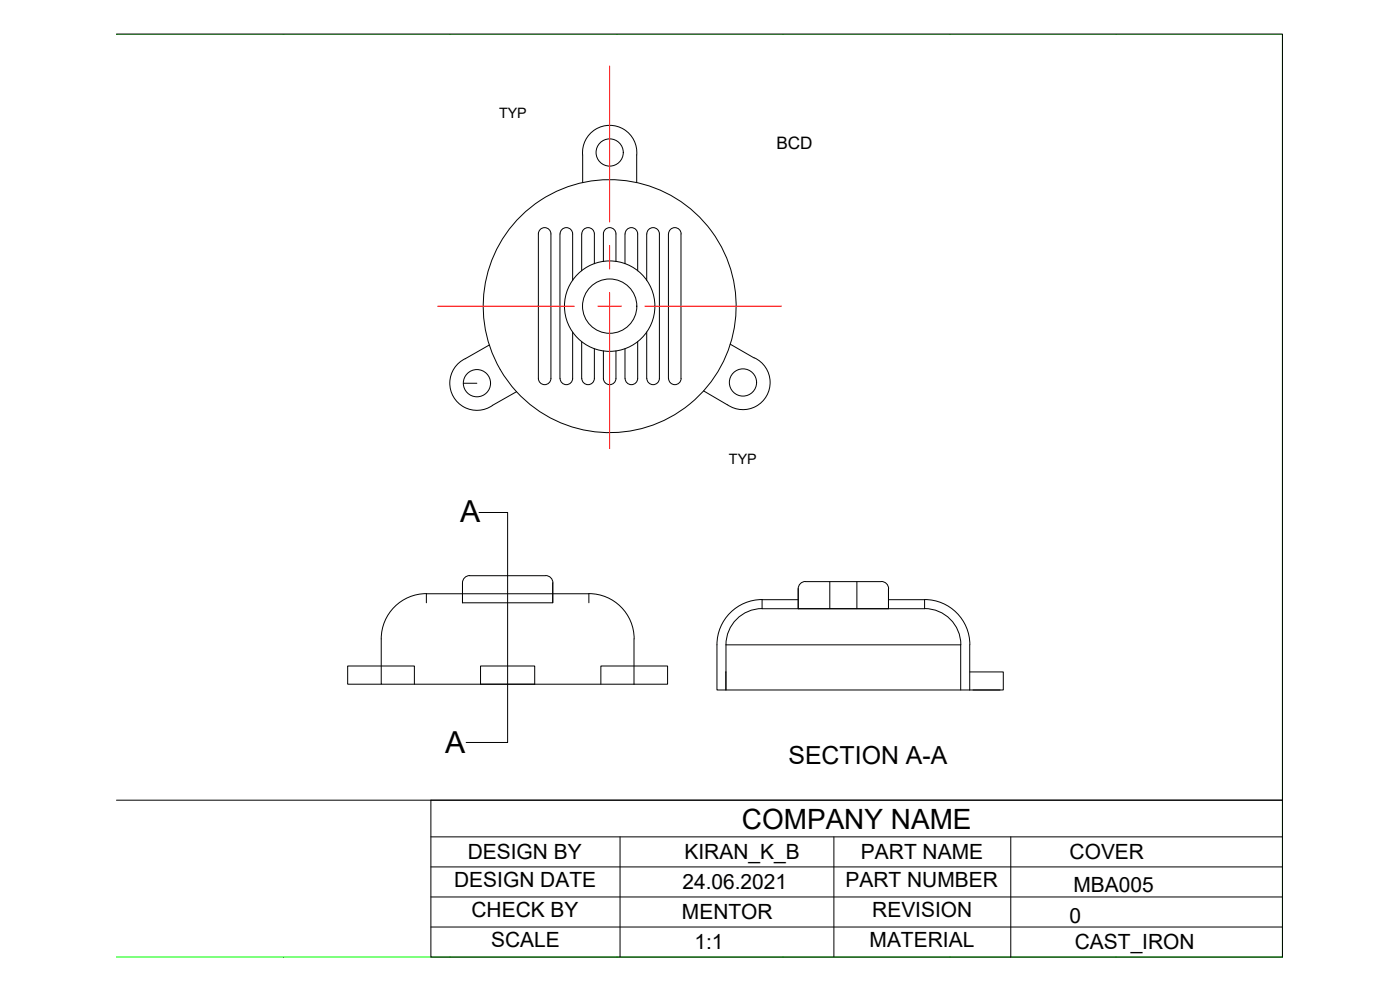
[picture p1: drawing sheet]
<svg xmlns="http://www.w3.org/2000/svg" width="420mm" height="297mm" viewBox="0 0 420 297" stroke-linecap="round" stroke-linejoin="round" font-family="sans-serif">
<!-- layer: template -->
<g fill="none" stroke="#0f0" stroke-width=".3">
<path d="M35 10.2h349.9v277h-349.9M35 10.2h.1M84.9 10.2h.1M134.9 10.2h.1M184.9 10.2h.1M234.9 10.2h.1M284.9 10.2h.1M334.9 10.2h.1M384.9 10.2h.1M384.9 48.7h.1M384.9 98.7h.1M384.9 148.7h.1"/>
<path d="M384.9 198.7h.1M384.9 248.7h.1M35 287.2h.1M84.9 287.2h.1M134.9 287.2h.1M184.9 287.2h.1M234.9 287.2h.1M284.9 287.2h.1M334.9 287.2h.1M384.9 287.2h.1"/>
</g>
<!-- layer: 0 -->
<g fill="none" stroke="#000" stroke-width=".3">
<path d="M35 10.2h349.9v229.9h-349.9M174.9 46.5a8.1 8.1 0 0 1 8.1-8.9 8.1 8.1 0 0 1 8.1 8.9M174.9 46.5v8.3M191.1 46.5v8.3M161.6 70.2a1.88 1.88 0 0 1 1.9-1.9 1.88 1.88 0 0 1 1.8 1.9M161.6 70.2v43.3a1.88 1.88 0 0 0 1.9 1.9 1.88 1.88 0 0 0 1.8-1.9v-43.3M168 70.2l.1 43.3a1.88 1.88 0 0 0 1.9 1.9 1.88 1.88 0 0 0 1.9-1.9v-13.9M168.1 70.2a1.88 1.88 0 0 1 1.9-1.9 1.88 1.88 0 0 1 1.9 1.9M171.9 70.2v13.9M174.6 70.2v11.1M174.6 70.2a1.88 1.88 0 0 1 1.9-1.9 1.88 1.88 0 0 1 1.9 1.9M178.4 70.2v8.9"/>
<path d="M181.1 70.2a1.88 1.88 0 0 1 1.9-1.9 1.88 1.88 0 0 1 1.9 1.9M181.1 70.2v8.3M184.9 70.2v8.3M187.6 70.2v8.9M187.6 70.2a1.88 1.88 0 0 1 1.9-1.9 1.88 1.88 0 0 1 1.9 1.9M191.4 70.2v11.1M194.1 70.2v13.9M194.1 70.2a1.88 1.88 0 0 1 1.9-1.9 1.88 1.88 0 0 1 1.9 1.9M197.9 70.2v43.3a1.88 1.88 0 0 1-1.9 1.9 1.88 1.88 0 0 1-1.9-1.9v-13.9M200.6 70.2v43.3a1.88 1.88 0 0 0 1.9 1.9 1.88 1.88 0 0 0 1.9-1.9v-43.3M200.6 70.2a1.88 1.88 0 0 1 1.9-1.9 1.88 1.88 0 0 1 1.9 1.9M139.1 115h4"/>
<path d="M139.7 107.6a8.1 8.1 0 0 0-3.6 11.5 8.1 8.1 0 0 0 11.7 2.5l7.2-4.1M146.8 103.5l-7.2 4.1M174.6 102.5v11a1.88 1.88 0 0 0 1.9 1.9 1.88 1.88 0 0 0 1.9-1.9v-8.9M181.1 105.3v8.2a1.88 1.88 0 0 0 1.9 1.9 1.88 1.88 0 0 0 1.9-1.9v-8.2M191.4 102.5v11a1.88 1.88 0 0 1-1.9 1.9 1.88 1.88 0 0 1-1.9-1.9v-8.9M219.1 103.3l7.2 4.1M226.4 107.4a8.1 8.1 0 0 1 3.6 11.4 8.1 8.1 0 0 1-11.7 2.6l-7.2-4.1M143.7 153.8h8.6v69h-12.4M128 178.1a13.6 13.6 0 0 0-13.6 13.6v13.6h75.9M163.7 172.7h-22.7a2.18 2.18 0 0 0-2.2 2.2v6h27.1v-6v6M163.8 172.7a2.18 2.18 0 0 1 2.1 2.2M176.7 178.1a13.6 13.6 0 0 1 13.6 13.6"/>
<path d="M228.7 179.9a13.6 13.6 0 0 0-13.5 13.6M239.6 176.7v5.9h27v-5.9v5.9M239.6 179.9h-10.9v2.7h48.8v-2.7h-10.9M241.7 174.5h22.8M241.7 174.5a2.18 2.18 0 0 0-2.1 2.1M249 174.5v8.1M257.2 174.5v8.1M264.5 174.5a2.18 2.18 0 0 1 2.2 2.1M277.5 179.9a13.6 13.6 0 0 1 13.6 13.6M128 180.9v-2.7h48.7v2.7M144.2 199.8h16.3v5.5h-16.3zM190.3 191.7v13.6"/>
<path d="M215.2 193.5v13.5h75.8M228.7 182.6a10.9 10.9 0 0 0-10.8 10.9M277.5 182.6a10.9 10.9 0 0 1 10.9 10.9M291 193.5v13.5M114.4 205.3h-10.1v-5.5h20.1v5.5M180.3 205.3v-5.5h20v5.5h-10M217.9 207v-13.5h70.4v13.5M217.9 201.6l-.1 5.4M291 201.6h10.1v5.4h-10.1M292 207h8.1M129.3 240.1h255.6v47.1h-255.6zM129.3 251.1h255.6"/>
<path d="M186.1 251.1v36.1M250.3 251.1v36.1M303.3 251.1v36.1M129.3 260.1h255.6M129.3 269.1h255.6M129.3 278.1h255.6"/>
<circle cx="183" cy="45.8" r="4.1"/>
<circle cx="183" cy="91.9" r="13.6"/>
<circle cx="183" cy="91.9" r="8.2"/>
<circle cx="183" cy="91.9" r="38"/>
<circle cx="143.1" cy="115" r="4.1"/>
<circle cx="223" cy="114.8" r="4.1"/>
</g>
<!-- layer: line -->
<path d="M183 19.8v46.8M183 73.6v7.1M131.3 91.9h41.1M179.4 91.9h7.1M183 87.8v46.8M193.5 91.9h41.1" fill="none" stroke="#f00" stroke-width=".3"/>
<g font-size="9.1">
<text x="138.1" y="156.7">A</text>
<text x="133.6" y="226.1">A</text>
</g>
<text font-size="8.4" x="222.7" y="248.6">COMPANY NAME</text>
<text font-size="7.5" x="236.6" y="229.2">SECTION A-A</text>
<g font-size="6.3">
<text x="140.4" y="257.9">DESIGN BY</text>
<text x="205.4" y="257.7">KIRAN_K_B</text>
<text x="258.4" y="257.9">PART NAME</text>
<text x="321" y="257.9">COVER</text>
<text x="136.3" y="266.2">DESIGN DATE</text>
<text x="204.8" y="266.6">24.06.2021</text>
<text x="253.7" y="266.1">PART NUMBER</text>
<text x="322.2" y="267.7">MBA005</text>
<text x="141.5" y="275.2">CHECK BY</text>
<text x="204.7" y="275.7">MENTOR</text>
<text x="261.8" y="275.2">REVISION</text>
<text x="321" y="276.9">0</text>
<text x="147.4" y="284.2">SCALE</text>
<text x="208.4" y="284.7">1:1</text>
<text x="261" y="284.2">MATERIAL</text>
<text x="322.6" y="284.7">CAST_IRON</text>
</g>
<text font-size="5.2" x="233" y="44.6">BCD</text>
<g font-size="4.3">
<text x="149.8" y="35.5">TYP</text>
<text x="218.8" y="139.2">TYP</text>
</g>
</svg>
